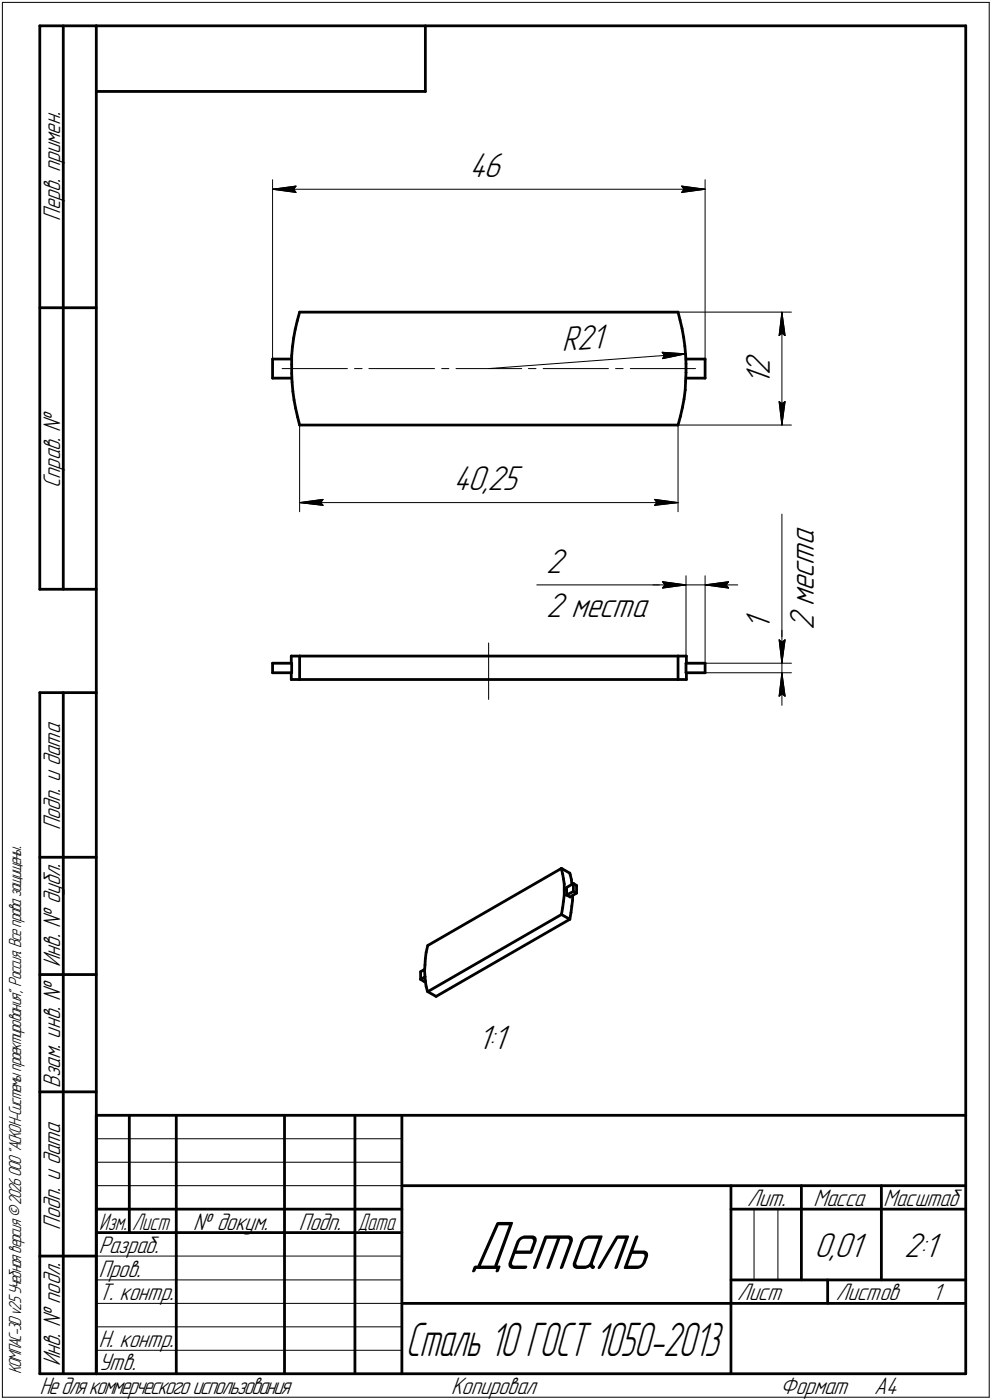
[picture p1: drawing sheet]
<svg xmlns="http://www.w3.org/2000/svg" width="211mm" height="298mm" viewBox="0 0 211 298" stroke-linecap="round" stroke-linejoin="round" font-family="sans-serif">
<g fill="#fff" stroke="#fff" stroke-width=".21">
<path d="M0 0h211.1v298.1h-211.1z"/>
<path d="M99.9 31.9h8.2v7.4h-8.2z"/>
<path d="M58 40.3l1.8-.8 3.7-.4v2.5l-3.7-.5z"/>
<path d="M144.5 39.1l3.8 .4 1.7 .8-1.7 .8-3.8 .5z"/>
<path d="M96.5 98.6h15v7.4h-15z"/>
<path d="M138.8 105.7l3.7 .6 1.8 .7-1.8 .7-3.7 .5z"/>
<path d="M63.8 107l1.7-.7 3.8-.6v2.5l-3.8-.5z"/>
<path d="M140.3 74.5l3.7 .3 1.9 .6-1.7 .8-3.7 .8z"/>
<path d="M119.2 68.9l10.3-.7 .5 7.3-10.3 .8z"/>
<path d="M158 74.9h7.4v7.1h-7.4z"/>
<path d="M166.4 66.5l.7 1.7 .5 3.8h-2.4l.5-3.8z"/>
<path d="M165.2 85h2.4l-.5 3.7-.7 1.8-.7-1.8z"/>
<path d="M116.2 116.2h5v7.3h-5z"/>
<path d="M116.2 125.6h22.7v7.3h-22.7z"/>
<path d="M140.5 123.4l3.7 .4 1.8 .7-1.8 .8-3.7 .5z"/>
<path d="M150 124.5l1.8-.7 3.7-.4v2.4l-3.7-.5z"/>
<path d="M158 130.3h7.4v3.9h-7.4z"/>
<path d="M167.4 111.5h7.4v22.7h-7.4z"/>
<path d="M165.2 135.7h2.4l-.5 3.7-.7 1.8-.7-1.8z"/>
<path d="M166.4 143.3l.7 1.7 .5 3.8h-2.4l.5-3.8z"/>
<path d="M101.7 217.5h7.1v7.4h-7.1z"/>
</g>
<g fill="none" stroke="#000" stroke-width=".59">
<path d="M8.5 5.5v120zM8.5 5.5h12zM13.5 5.5v120zM20.5 5.5v287zM20.5 5.5h185zM20.5 19.5h70zM90.5 5.5v14zM205.5 5.5v287zM8.5 65.5h12zM58 76.5h4.1zM58 76.5v4zM62.1 75.8v1.8z"/>
<path d="M62.1 77.6v1.9zM62.1 79.5v1.9zM62.2 73.8l-.1 2zM62.5 72l-.3 1.8zM62.8 70.1l-.3 1.9zM63.2 68.3l-.4 1.8zM63.8 66.5l-.6 1.8zM63.8 66.5h80.5zM144.3 66.5l.4 1.7zM144.7 68.2l.4 1.7zM145.1 69.9l.4 1.9zM145.5 71.8l.2 1.9z"/>
<path d="M145.7 73.7l.2 1.8zM145.9 75.5l.1 2zM146 79.3l-.1 1.9zM146 77.5v1.8zM146 76.5h4zM150 76.5v4zM58 80.5h4.1zM62.1 81.4l.2 1.9zM62.3 83.3l.3 1.9zM62.6 85.2l.3 1.8zM62.9 87l.4 1.8zM63.3 88.8l.5 1.7z"/>
<path d="M63.8 90.5h80.5zM144.8 88.6l-.5 1.9zM145.2 86.8l-.4 1.8zM145.5 85l-.3 1.8zM145.8 83.1l-.3 1.9zM145.9 81.2l-.1 1.9zM146 80.5h4zM8.5 125.5h12zM62 139.7v1.5zM62 139.7h1.8zM63.8 139.7v5zM63.8 139.7h80.5z"/>
<path d="M144.3 139.7h1.7zM144.3 139.7v5zM146 139.7v1.5zM8.5 147.5v145zM8.5 147.5h12zM13.5 147.5v145zM58 143.3h4.1zM58 141.2v2.1zM58 141.2h4.1zM62 144.7h1.8zM62 143.3v1.4zM62.1 141.2v2.1z"/>
<path d="M63.8 144.7h80.5zM144.3 144.7h1.7zM146 143.3h4zM146 141.2v2.1zM146 141.2h4zM146 143.3v1.4zM150 141.2v2.1zM8.5 182.5h12zM119.5 194.7l1.7 1zM119.5 185.1l.2 1zM119.5 184.9v.2zM119.5 184.9l1.7 1z"/>
<path d="M119.7 193.3l-.2 1.4zM119.7 186.1l.2 1zM119.9 191.9l-.2 1.4zM119.9 187.1l.2 1.1zM120.1 190.7l-.2 1.2zM120.1 189.4v1.3zM120.1 188.2v1.2zM120.6 189l1.4-.9zM120.6 190.6l1.4-.8zM120.6 190.6l.7 .4zM120.6 189.4v1.2zM120.6 189v.4z"/>
<path d="M121.2 185.9l.1 .4zM121.3 186.3l.3 1zM121.3 191l1.4-.8zM121.5 194.3l-.3 1.4zM121.6 187.3l.1 1zM121.7 193l-.2 1.3zM121.8 191.7l-.1 1.3zM121.8 190.7v1zM122 189.8l.7 .4zM122 188.1l.7 .5zM122 188.1v1.7zM122.7 188.6v1.6z"/>
<path d="M8.5 207.5h12zM89.5 206.9l.8-.5zM89.5 208.5l.9-.5zM89.5 206.9v1.6zM89.5 208.5l.7 .5zM90.2 209l.3-.2zM90.3 206.8l.1 1.1zM90.4 205.5l-.1 1.3zM90.4 207.9l.1 1.1zM90.5 204.1l-.1 1.4zM90.5 209l.2 1.1zM90.7 202.8l-.2 1.3z"/>
<path d="M90.7 210.1l.2 .9zM90.9 211l.1 .2zM91 201.3l-.3 1.5zM91 201.3l28.5-16.4zM91 211.2l1.8 1zM91 211.2l28.5-16.5zM92.8 212.2l28.4-16.5zM8.5 232.5h12zM20.5 237.5h185zM20.5 237.5v55zM27.5 237.5v25zM37.5 237.5v55z"/>
<path d="M60.5 237.5v55zM75.5 237.5v55zM85.5 237.5v55zM20.5 257.5h65zM85.5 252.5h120zM155.5 252.5v40zM155.5 257.5h15zM170.5 252.5v20zM170.5 257.5h35zM187.5 252.5v20zM8.5 267.5h12zM20.5 262.5h65z"/>
<path d="M85.5 277.5h70zM155.5 277.5h50zM155.5 272.5h50zM176.1 272.5v5zM8.5 292.5h12zM20.5 292.5h185z"/>
</g>
<g fill="none" stroke="#000" stroke-width=".21">
<path d="M.5 .5v297zM.5 .5h210zM210.5 .5v297zM58 38.3v40.2zM63 39.6l-.5 .7zM145 39.6l.5 .7zM145 39.6l5 .7zM150 38.3v42.2zM58 40.3l5-.7zM58 40.3l5 .7zM58 40.3h92zM62.5 40.3l.5 .7z"/>
<path d="M145 41l5-.7zM145.5 40.3l-.5 .7zM60 78.5h13.9zM75.4 78.5h1.6zM78.5 78.5h14zM94 78.5h1.5zM97 78.5h14zM104 78.5l41.9-3.1zM108.5 66.5h59.9zM112.4 78.5h1.6zM115.6 78.5h13.9zM131 78.5h1.6z"/>
<path d="M134.1 78.5h13.9zM140.9 75l.5 .7zM140.9 75l5 .4zM141 76.4l4.9-1zM141.4 75.7l-.4 .7zM165.8 71.5l.6-.5zM166.4 66.5l.6 5zM166.4 71l.6 .5zM166.4 66.5l-.6 5zM166.4 66.5v24zM63.8 90.5v18.5zM104 90.5h64.4z"/>
<path d="M144.3 90.5v18.5zM165.8 85.5l.6 5zM165.8 85.5l.6 .4zM166.4 85.9l.6-.4zM167 85.5l-.6 5zM63.8 107l4.9-.7zM63.8 107l4.9 .6zM63.8 107h80.5zM68.2 107l.5 .6zM68.7 106.3l-.5 .7zM139.3 107.6l5-.6zM139.3 106.3l.5 .7z"/>
<path d="M139.3 106.3l5 .7zM139.8 107l-.5 .6zM166.4 109.5v26.7zM104 136.9v12zM114.2 124.5h26.8zM138.9 124.5h7.1zM141 124.5h5zM141 123.9l5 .6zM141 123.9l.5 .6zM141 125.2l5-.7zM141.5 124.5l-.5 .7zM146 122.6v18.6z"/>
<path d="M146 124.5h4zM150 122.6v18.6zM150 124.5l5 .7zM150 124.5l5-.6zM150 124.5h7zM154.5 124.5l.5 .7zM155 123.9l-.5 .6zM165.8 136.2l.6 .5zM165.8 136.2l.6 5zM166.4 136.2v5zM166.4 136.7l.6-.5zM166.4 134.2v7z"/>
<path d="M167 136.2l-.6 5zM150 141.2h18.4zM150 143.3h18.4zM165.8 148.3l.6-.6zM166.4 143.3l-.6 5zM166.4 147.7l.6 .6zM166.4 143.3l.6 5zM166.4 143.3v6.9zM166.4 141.2v2.1zM20.5 247.5h65zM20.5 252.5h65zM20.5 242.5h65z"/>
<path d="M160.4 257.5v15zM165.5 257.5v15zM20.5 267.5h65zM20.5 272.5h65zM20.5 277.5h65zM.5 297.5h210zM20.5 282.5h65zM20.5 287.5h65z"/>
</g>
<g fill="#000" stroke="#000" stroke-width=".21">
<path d="M58 40.3l5-.7-.5 .7zM58 40.3h4.5l.5 .7zM145.5 40.3h4.5l-5 .7zM145 39.6l5 .7h-4.5zM141.4 75.7l4.5-.3-4.9 1zM140.9 75l5 .4-4.5 .3zM166.4 66.5l.6 5-.6-.5zM166.4 66.5v4.5l-.6 .5zM165.8 85.5l.6 .4v4.6zM166.4 85.9l.6-.4-.6 5zM63.8 107l4.9-.7-.5 .7zM63.8 107h4.4l.5 .6z"/>
<path d="M139.8 107h4.5l-5 .6zM139.3 106.3l5 .7h-4.5zM141 123.9l5 .6h-4.5zM141.5 124.5h4.5l-5 .7zM150 124.5h4.5l.5 .7zM150 124.5l5-.6-.5 .6zM166.4 136.7l.6-.5-.6 5zM165.8 136.2l.6 .5v4.5zM166.4 143.3v4.4l-.6 .6zM166.4 143.3l.6 5-.6-.6z"/>
</g>
<text font-size="15.6" x="99.9" y="270.2">Деталь</text>
<text font-size="10.7" x="86.3" y="288.6">Сталь 10 ГОСТ 1050-2013</text>
<g font-size="7.8">
<text x="99.9" y="37.7">46</text>
<text x="119.6" y="74.7" transform="rotate(-4 119.6 74.7)">R21</text>
<text x="163.8" y="82" transform="rotate(-90 163.8 82)">1</text>
<text x="163.8" y="79.9" transform="rotate(-90 163.8 79.9)">2</text>
<text x="96.5" y="104.4">40,25</text>
<text x="116.2" y="122">2</text>
<text x="116.2" y="131.4">2 места</text>
<text x="163.8" y="134.2" transform="rotate(-90 163.8 134.2)">1</text>
<text x="173.2" y="134.2" transform="rotate(-90 173.2 134.2)">2 места</text>
<text x="101.7" y="223.3">1</text>
<text x="103.8" y="223.3">:1</text>
<text x="173.3" y="267.6">0,01</text>
<text x="192.4" y="267.6">2:1</text>
</g>
<g font-size="5.4">
<text x="12.8" y="47" transform="rotate(-90 12.8 47)">Перв. примен.</text>
<text x="12.8" y="103.9" transform="rotate(-90 12.8 103.9)">Справ. №</text>
<text x="12.8" y="176.8" transform="rotate(-90 12.8 176.8)">Подп. и дата</text>
<text x="12.8" y="205.9" transform="rotate(-90 12.8 205.9)">Инв. № дубл.</text>
<text x="12.8" y="231.7" transform="rotate(-90 12.8 231.7)">Взам. инв. №</text>
<text x="159" y="256.8">Лит.</text>
<text x="173.1" y="256.8">Масса</text>
<text x="188" y="256.8">Масштаб</text>
<text x="12.8" y="261.8" transform="rotate(-90 12.8 261.8)">Подп. и дата</text>
<text x="41.1" y="261.8">№ докум.</text>
<text x="63.6" y="261.8">Подп.</text>
<text x="21" y="266.8">Разраб.</text>
<text x="21" y="271.8">Пров.</text>
<text x="21" y="276.8">Т. контр.</text>
<text x="156.8" y="276.8">Лист</text>
<text x="177.9" y="276.8">Листов</text>
<text x="198.4" y="276.8">1</text>
<text x="21" y="286.8">Н. контр.</text>
<text x="12.8" y="290.9" transform="rotate(-90 12.8 290.9)">Инв. № подл.</text>
<text x="21" y="291.8">Утв.</text>
<text x="8.5" y="296.7">Недлякоммерческогоиспользования</text>
<text x="96" y="296.8">Копировал</text>
<text x="166" y="296.8">Формат</text>
<text x="186" y="296.8">A4</text>
</g>
<g font-size="5.3">
<text x="21.1" y="261.8">Изм.</text>
<text x="28.1" y="261.8">Лист</text>
<text x="76.1" y="261.8">Дата</text>
</g>
<text font-size="3.9" x="4.5" y="292.5" transform="rotate(-90 4.5 292.5)">КОМПАС-3Dv25Учебнаяверсия©2026ООО&quot;АСКОН-Системыпроектирования&quot;, Россия. Всеправазащищены.</text>
</svg>
